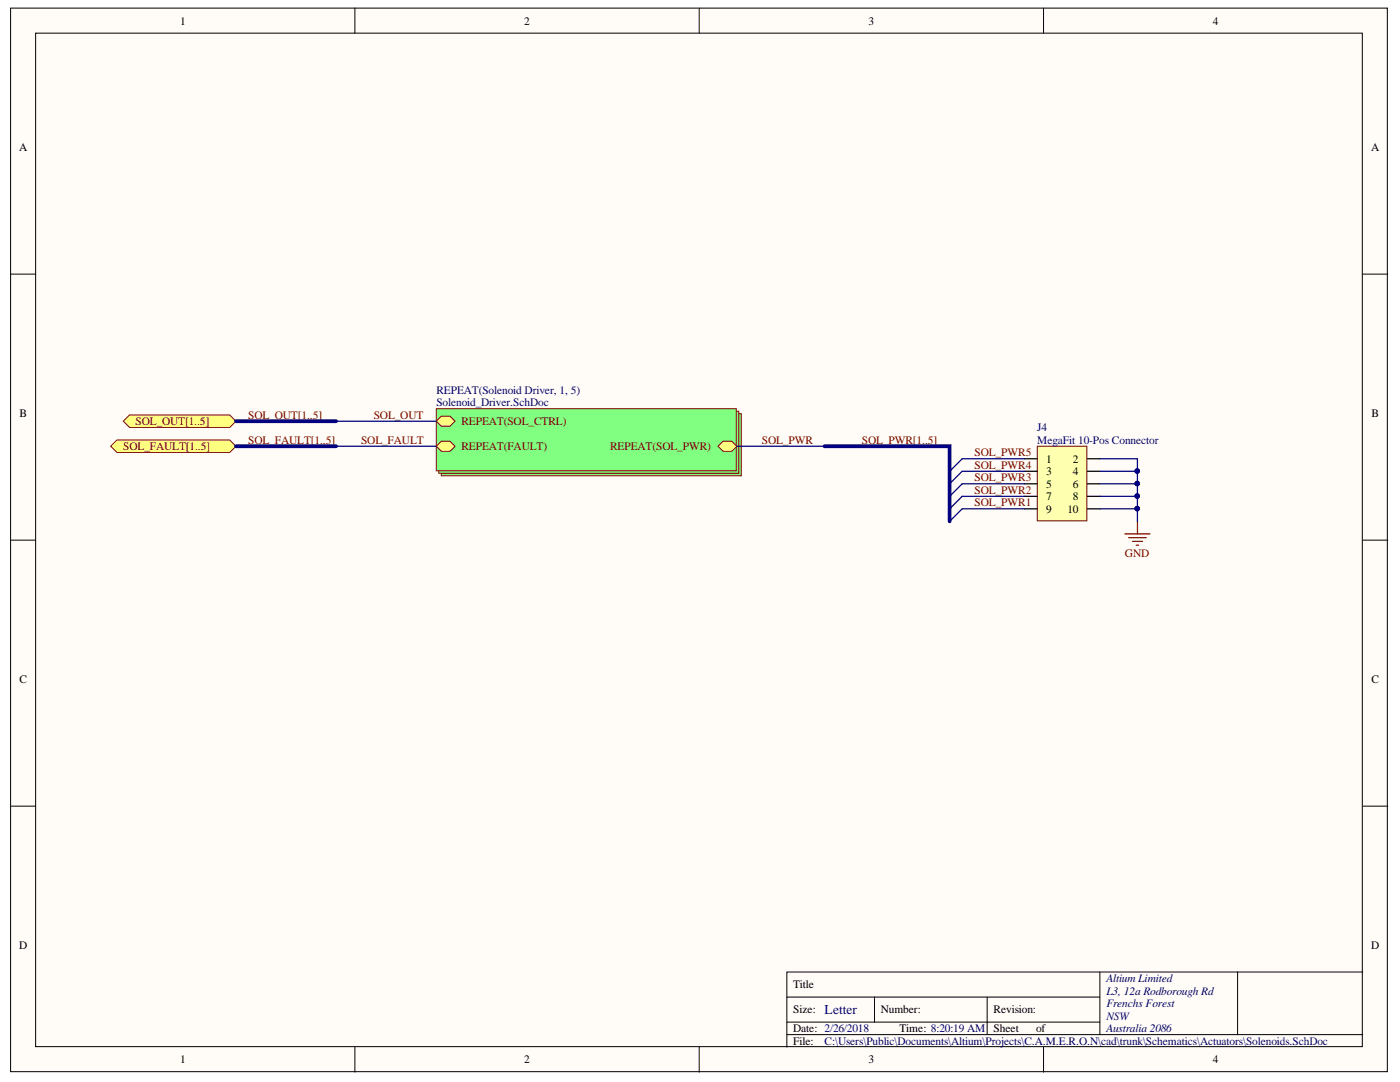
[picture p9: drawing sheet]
<svg xmlns="http://www.w3.org/2000/svg" width="279mm" height="216mm" viewBox="0 0 279 216" stroke-linecap="round" stroke-linejoin="round" font-family="sans-serif">
<g fill="#fffcf8" stroke="#000" stroke-width=".2">
<path d="M2.1 1.6h274.8v212.2h-274.8z"/>
<path d="M7.1 6.6h264.8v202.2h-264.8z"/>
</g>
<g fill="none" stroke="#000" stroke-width=".2">
<path d="M70.8 1.6v5M139.5 1.6v5M208.3 1.6v5M2.1 54.7h5M272 54.7h5M2.1 107.8h5M272 107.8h5M2.1 160.9h5M272 160.9h5M157 199h62.5M174.5 199v4.9M197 199v7.4"/>
<path d="M219.5 194v12.4M247 194h-90v14.9M272 194h-25v12.4M70.8 208.9v5M139.5 208.9v5M157 206.4h115M157 203.9h62.5M208.3 208.9v5"/>
</g>
<g fill="#80ff80" stroke="#800000" stroke-width=".2">
<path d="M88.1 82.6h59.8v12.3h-59.8z"/>
<path d="M87.6 82.1h59.8v12.3h-59.8z"/>
<path d="M87.1 81.6h59.8v12.3h-59.8z"/>
</g>
<path d="M87.1 89l1-1h1.7l1 1-1 1h-1.7z" fill-rule="evenodd" fill="#ffff80"/>
<path d="M87.1 89l1-1h1.7l1 1-1 1h-1.7z" fill="none" stroke="#800000" stroke-width=".2"/>
<path d="M87.1 84l1-.9h1.7l1 .9-1 1h-1.7z" fill-rule="evenodd" fill="#ffff80"/>
<path d="M87.1 84l1-.9h1.7l1 .9-1 1h-1.7z" fill="none" stroke="#800000" stroke-width=".2"/>
<path d="M143.3 89l1-1h1.7l1 1-1 1h-1.7z" fill-rule="evenodd" fill="#ffff80"/>
<path d="M143.3 89l1-1h1.7l1 1-1 1h-1.7z" fill="none" stroke="#800000" stroke-width=".2"/>
<g fill="#ffff80" stroke="#800000" stroke-width=".2">
<path d="M24.6 84l1.3-1.2h19.9l1.3 1.2-1.3 1.3h-19.9z" fill-rule="evenodd"/>
<path d="M22.1 89l1.3-1.2h22.4l1.3 1.2-1.3 1.3h-22.4z" fill-rule="evenodd"/>
</g>
<path d="M192 91.5l-2.5 2.5M192 94l-2.5 2.5M192 96.5l-2.5 2.5M192 99l-2.5 2.5M192 101.5l-2.5 2.5" fill="none" stroke="#000080" stroke-width=".25"/>
<path d="M224.5 106.5h5M225.3 107.3h3.4M226 108h2M226.7 108.8h.5M227 104v2.5" fill="none" stroke="#800000" stroke-width=".25"/>
<path d="M207 89h9.9v14.9h-9.9z" fill="#ffffb0" stroke="#800000" stroke-width=".2"/>
<path d="M204.5 91.5h2.5M204.5 94h2.5M204.5 96.5h2.5M204.5 99h2.5M217 91.5h2.5M217 94h2.5M217 96.5h2.5M217 99h2.5M204.5 101.5h2.5M217 101.5h2.5" fill="none" stroke="#000" stroke-width=".25"/>
<g fill="none" stroke="#000080" stroke-width=".25">
<path d="M67.1 84h20M67.1 89h20M147 89h17.5M192 91.5h12.5M192 94h12.5M192 96.5h12.5M192 99h12.5M219.5 91.5h7.5v10h-7.5M219.5 94h7.5M219.5 96.5h7.5M219.5 99h7.5M192 101.5h12.5"/>
<path d="M227 101.5v2.5"/>
</g>
<g fill="#000080" stroke="#000080" stroke-width=".2">
<circle cx="226.9" cy="94" r=".45"/>
<circle cx="226.9" cy="96.5" r=".45"/>
<circle cx="226.9" cy="99" r=".45"/>
<circle cx="226.9" cy="101.5" r=".45"/>
</g>
<path d="M47.1 84h20M47.1 89h20M164.5 89h25v15" fill="none" stroke="#000080" stroke-width=".75"/>
<text font-size="2.7" fill="#000080" x="164.6" y="202.4">Letter</text>
<g font-size="2.3">
<text x="35.9" y="4.9">1</text>
<text x="104.6" y="4.9">2</text>
<text x="173.4" y="4.9">3</text>
<text x="242" y="4.9">4</text>
<text x="3.8" y="30.2">A</text>
<text x="273.6" y="30.2">A</text>
<text x="3.9" y="83.3">B</text>
<text x="273.7" y="83.3">B</text>
<text x="208.8" y="92.3">1</text>
<text x="208.8" y="94.8">3</text>
<text x="214.1" y="92.3">2</text>
<text x="214.1" y="94.8">4</text>
<text x="208.8" y="97.3">5</text>
<text x="208.8" y="99.8">7</text>
<text x="214.1" y="97.3">6</text>
<text x="214.1" y="99.8">8</text>
<text x="208.8" y="102.3">9</text>
<text x="213" y="102.3">10</text>
<text x="3.9" y="136.3">C</text>
<text x="273.7" y="136.3">C</text>
<text x="3.8" y="189.4">D</text>
<text x="273.6" y="189.4">D</text>
<text x="158.3" y="197.2">Title</text>
<text x="158.3" y="202.2">Size:</text>
<text x="175.8" y="202.2">Number:</text>
<text x="198.3" y="202.2">Revision:</text>
<text x="158.3" y="206">Date: 2/26/2018</text>
<text x="158.3" y="208.4">File:</text>
<text x="179.5" y="206">Time: 8:20:19 AM</text>
<text x="198.3" y="206">Sheet</text>
<text x="206.8" y="206">of</text>
<text x="35.9" y="212.2">1</text>
<text x="104.6" y="212.2">2</text>
<text x="173.4" y="212.2">3</text>
<text x="242" y="212.2">4</text>
</g>
<g font-size="2.3" fill="#800000">
<text x="49.6" y="83.6">SOL_OUT[1..5]</text>
<text x="74.6" y="83.6">SOL_OUT</text>
<text x="24.6" y="89.8">SOL_FAULT[1..5]</text>
<text x="27.1" y="84.8">SOL_OUT[1..5]</text>
<text x="49.6" y="88.6">SOL_FAULT[1..5]</text>
<text x="72" y="88.6">SOL_FAULT</text>
<text x="92.1" y="89.8">REPEAT(FAULT)</text>
<text x="92.1" y="84.8">REPEAT(SOL_CTRL)</text>
<text x="121.8" y="89.8">REPEAT(SOL_PWR)</text>
<text x="152" y="88.6">SOL_PWR</text>
<text x="172" y="88.6">SOL_PWR[1..5]</text>
<text x="194.5" y="93.6">SOL_PWR4</text>
<text x="194.5" y="91">SOL_PWR5</text>
<text x="194.5" y="101">SOL_PWR1</text>
<text x="194.5" y="98.6">SOL_PWR2</text>
<text x="194.5" y="96">SOL_PWR3</text>
<text x="224.5" y="111.1">GND</text>
</g>
<g font-size="2.3" fill="#000080">
<text x="87.1" y="78.5">REPEAT(Solenoid Driver, 1, 5)</text>
<text x="87.1" y="81.1">Solenoid_Driver.SchDoc</text>
<text x="207" y="86.1">J4</text>
<text x="207" y="88.6">MegaFit 10-Pos Connector</text>
<text x="220.8" y="195.9">Altium Limited</text>
<text x="220.8" y="198.5">L3, 12a Rodborough Rd</text>
<text x="220.8" y="200.9">Frenchs Forest</text>
<text x="220.8" y="203.5">NSW</text>
<text x="164.6" y="208.4">C:\Users\Public\Documents\Altium\Projects\C.A.M.E.R.O.N\cad\trunk\Schematics\Actuators\Solenoids.SchDoc</text>
<text x="220.8" y="206">Australia 2086</text>
</g>
</svg>
